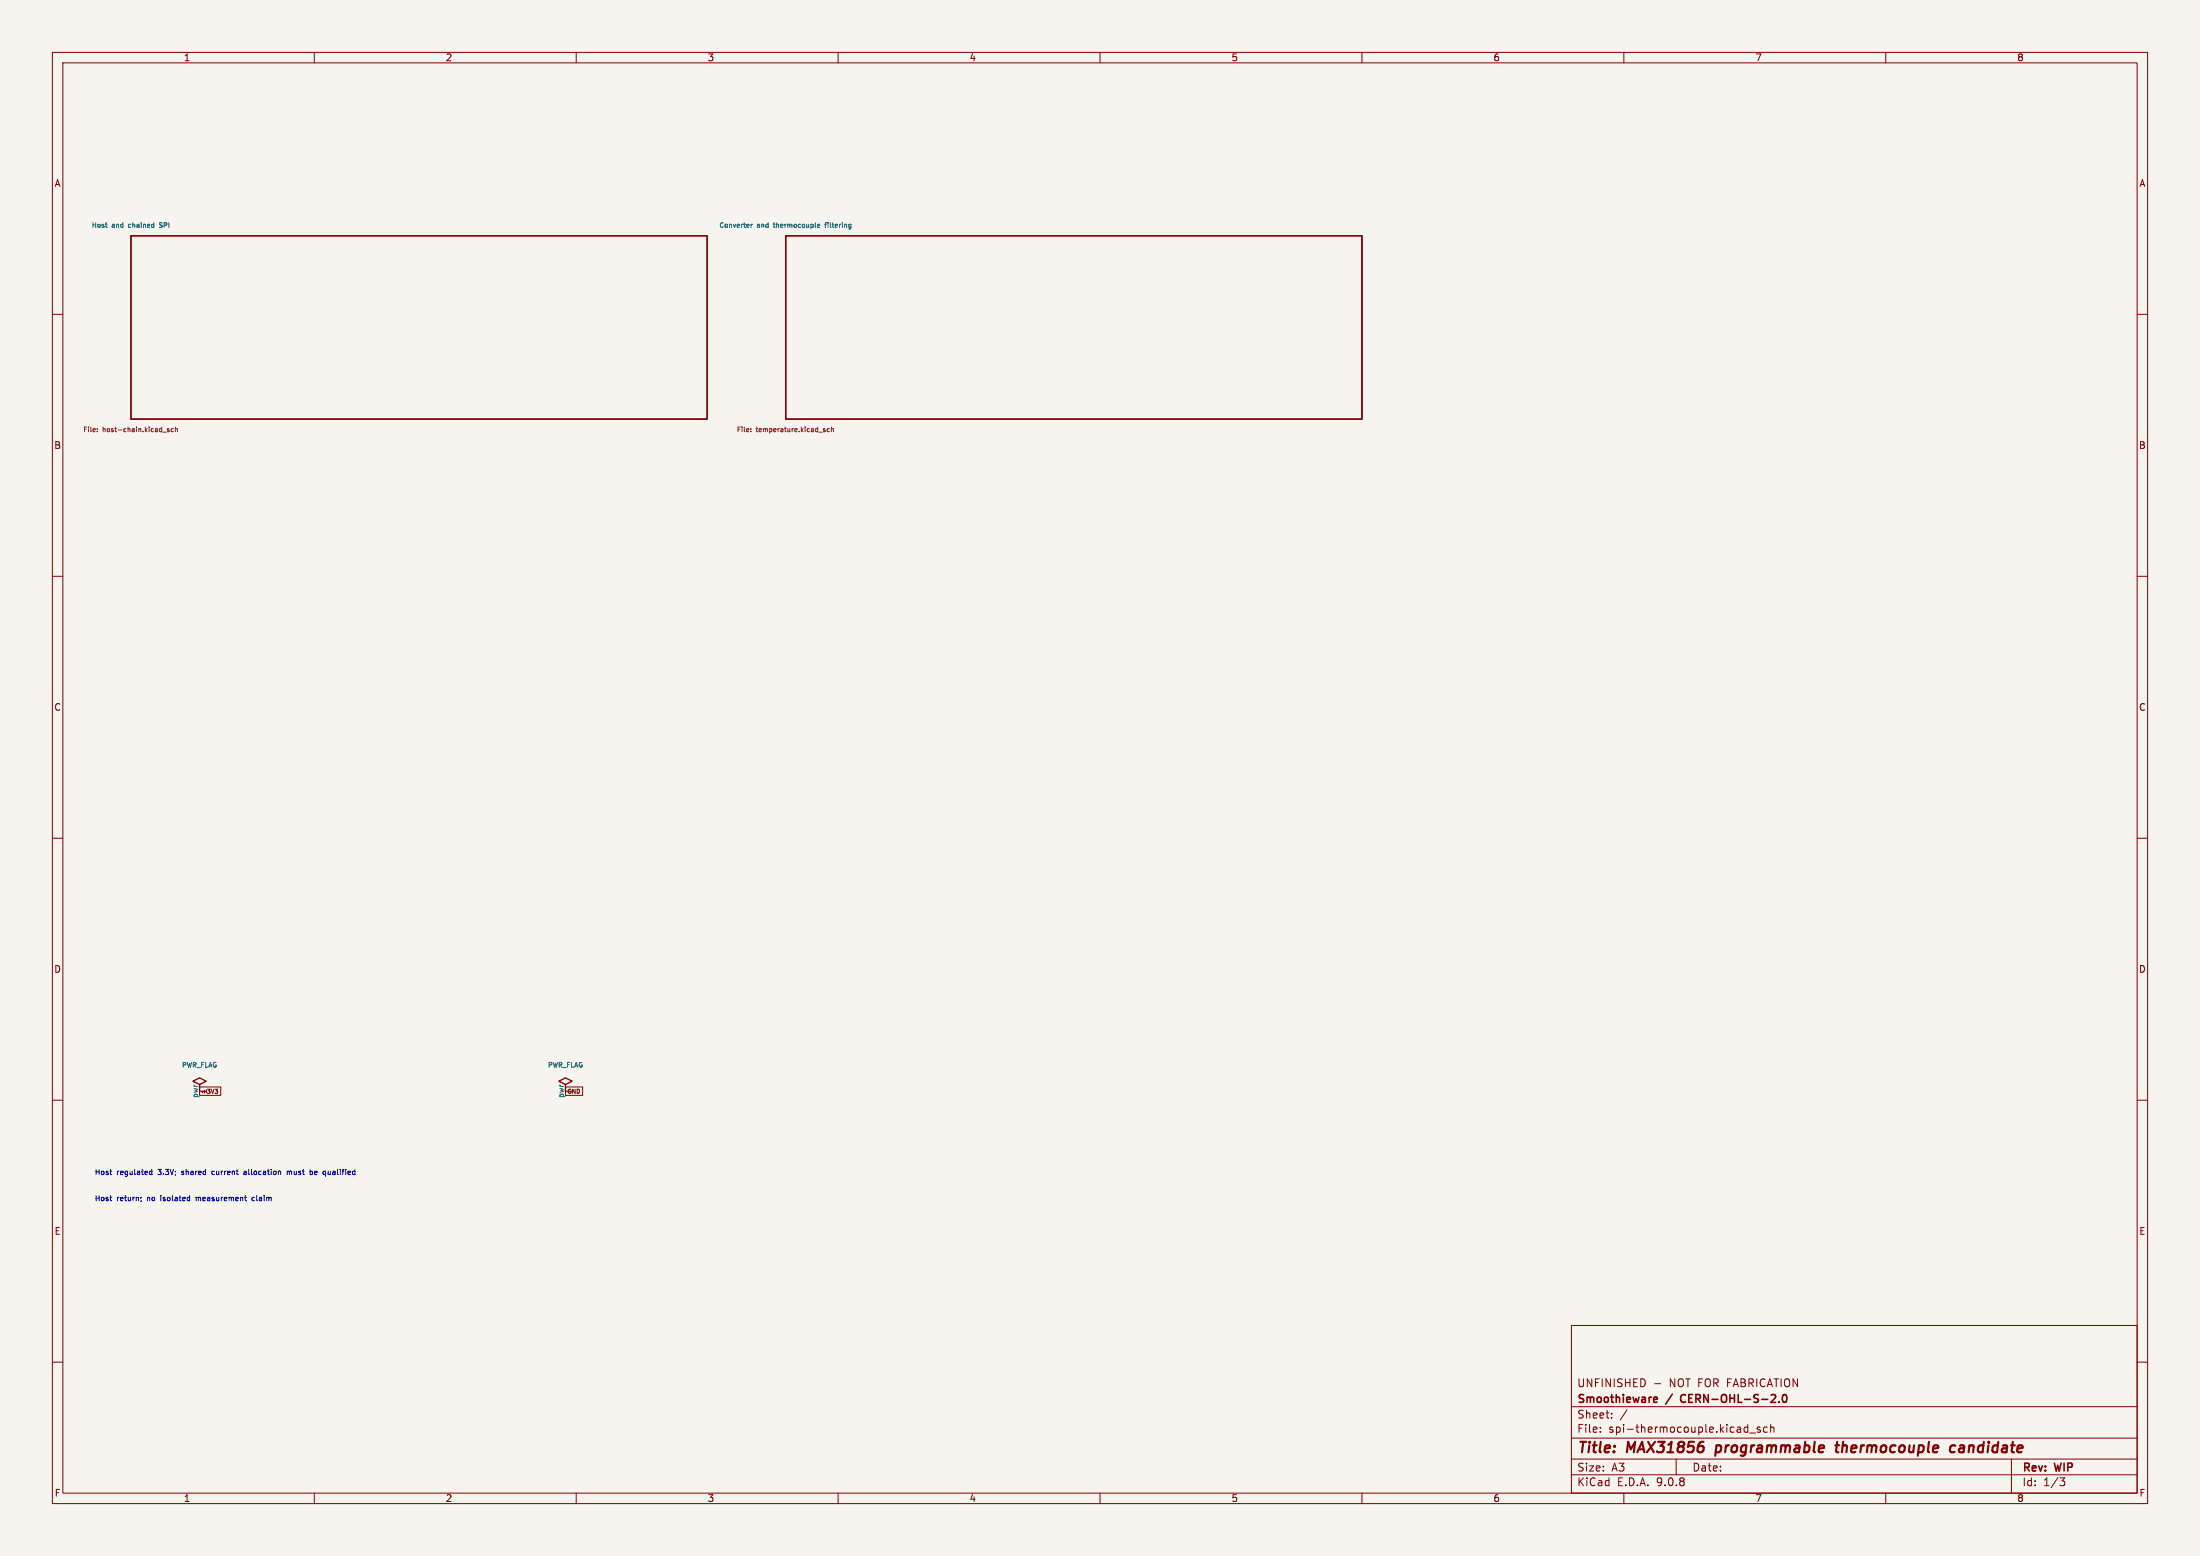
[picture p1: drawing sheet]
<svg xmlns="http://www.w3.org/2000/svg" width="420mm" height="297mm" viewBox="0 0 420 297" stroke-linecap="round" stroke-linejoin="round" font-family="sans-serif">
<path d="M0 0h420v297h-420z" fill="#f5f4ef" stroke="#f5f4ef" stroke-width=".19"/>
<g fill="none" stroke="#840000" stroke-width=".19">
<path d="M10 10h400v277h-400zM12 12h396v273h-396zM60 10v2M110 10v2M160 10v2M210 10v2M260 10v2M310 10v2M360 10v2M10 60h2M408 60h2M10 110h2"/>
<path d="M408 110h2M10 160h2M408 160h2M10 210h2M38.1 207.5h4v1.6h-4zM41.1 207.9h.4l-.2 .3 .2 .1v.2l-.3 .2M107.9 207.5h3.3v1.6h-3.3zM408 210h2M300 253h108v32h-108zM10 260h2M300 278.5h108M300 274.5h108"/>
<path d="M300 268.5h108M305.5 273.2v.2M305.5 272.5v.1M307.7 270.5v.2M307.7 269.8v.1M310.6 269.1l-1.3 1.9M315.9 264.1h1.1M320 278.5v3M333.5 272.4l.2 .1M333.7 271.9v1.5M333.7 273.3l-.2 .1M334 273.5h1.2"/>
<path d="M336 272.5l-.3-.1-.3 .2 .1 .2 .5 .2v.3h-.6M337.4 272.5l-.5-.1-.2 .3 .1 .6h.6M338 272.5l.2-.1 .4 .1 .1 .9M338 271.9v1.5M384 278.5v6.5M408 260h2M60 285v2M110 285v2M160 285v2M210 285v2M260 285v2M300 281.5h108"/>
<path d="M310 285v2M360 285v2M393.2 282.1h1l-.5 .6 .4 .1 .1 .5-.3 .3h-.5"/>
</g>
<path d="M327.7 275.9l-.3 2M350.4 275.9h.7M350.7 275.2l-.2 1.7 .1 .2 .4 .1M373.3 276a.66 .66 0 0 0-1 .3l-.1 .5 .2 .3h.8M374.1 276.5l-.1 .6" fill="none" stroke="#840000" stroke-width=".4"/>
<path d="M315.9 266.7l.4 .1 .1 .2-.7 .2M316.3 267.6l-.4 .1M321 266.4l-.2 .4 .2 .7M338 267.7h1M338.9 266.3v.5M339.6 267.5v.2M340.4 266.3l.2-.1a.8 .8 0 0 1 .5 .7 .8 .8 0 0 1-.5 .8l-.2-.2-.1-.4z" fill="none" stroke="#840000" stroke-width=".3"/>
<path d="M25 45h110v35h-110zM150 45h110v35h-110zM38.1 207l1.3-.6-1.3-.7-1.3 .7 1.3 .6v1.3M107.9 207l1.3-.6-1.3-.7-1.2 .7 1.2 .6v1.3" fill="none" stroke="#840000" stroke-width=".25"/>
<path d="M20.1 42.8h.4M20.4 43.4h.1M30.4 43.4h.4M30.6 42.5l-.2 .2 .2 .2M143.4 42.8v.6M143.6 42.8l-.2 .2M156.1 43.1l.4-.1-.1-.1-.2-.1-.1 .1v.5h.3M157.4 42.8h.4M157.7 42.5l-.1 .1v.8" fill="none" stroke="#006464" stroke-width=".19"/>
<g fill="none" stroke="#725600" stroke-width=".19">
<path d="M18.6 82.3v.1M18.6 81.9h.1M31.1 82.5h.7M32.3 81.9h-.4l.4 .3v.2h-.4M33.1 81.9l-.3-.1-.1 .2 .1 .4h.3M33.5 81.9h.3l.1 .5M33.5 81.5v.9M143.3 82.3v.1M143.3 81.9h.1M157.3 82.1l.3 .2-.3 .1M157.3 81.8l.2 .1M158.3 81.9l-.2-.1-.2 .2 .1 .4h.3"/>
<path d="M158.7 81.9h.4v.5M158.7 81.5v.9"/>
</g>
<g fill="none" stroke="#0000c2" stroke-width=".19">
<path d="M21 228.5h.3M21 223.5h.3M21.2 229.2h.1M21.2 224.2h.1M26.9 228.6v.1M27 229.2l-.1 .1M28.5 224l.2 .2h.3M29 223.6l-.3-.1-.2 .2M29 223.2v1M30.7 228.2v.1M30.7 228.5v.7M34.7 224.2h.1"/>
<path d="M34.7 223.6v.2M37.4 228.5v.7M37.8 228.6h-.4M40.8 223.5l-.4 .2 .1 .4 .3 .1M46.6 223.6h.4v.6M47 223.8l-.5 .2 .2 .2h.3M48.6 228.6l-.3-.1-.2 .2 .1 .5h.4M54.8 223.6l.3-.1 .1 .2M54.8 223.5v.7M55.2 223.7v.5M55.6 223.6l-.2-.1-.2 .2M59.5 223.5l.2 .2v.3l-.2 .2"/>
<path d="M60.4 223.5l-.3 .2v.5h.3M60.5 223.8l-.4 .1M62.6 224.1l.2 .1h.2"/>
</g>
<g font-size="2.8" fill="#840000">
<text x="301" y="277.9">Title:</text>
<text x="310.6" y="277.9">MAX31856</text>
<text x="328.4" y="277.9">programmable</text>
<text x="352.2" y="277.9">thermocouple</text>
<text x="374.8" y="277.9">candidate</text>
</g>
<g font-size="2.1" fill="#840000">
<text x="301" y="268.2">Smoothieware</text>
<text x="301" y="265">UNFINISHED</text>
<text x="318.2" y="268.2">/</text>
<text x="318.7" y="265">NOT FOR FABRICATION</text>
<text x="321.5" y="268.2">CERN-OHL-S-2.0</text>
<text x="301" y="273.7">File:</text>
<text x="301" y="271">Sheet:</text>
<text x="307.1" y="273.7">spi-thermocouple.kicad_sch</text>
<text x="301" y="281.1">Size:</text>
<text x="307.6" y="281.1">A3</text>
<text x="323" y="281.1">Date:</text>
<text x="386" y="281.3">Rev:</text>
<text x="392.4" y="281.3">WIP</text>
<text x="301" y="283.9">KiCad</text>
<text x="308.7" y="283.9">E.D.A.</text>
<text x="316.3" y="283.9">9.0.8</text>
<text x="386" y="283.9">Id:</text>
<text x="390.1" y="283.9">1/3</text>
</g>
<g font-size="1.8" fill="#840000">
<text x="35" y="11.9">1</text>
<text x="85" y="11.9">2</text>
<text x="135" y="11.9">3</text>
<text x="185" y="11.9">4</text>
<text x="235" y="11.9">5</text>
<text x="285" y="11.9">6</text>
<text x="335" y="11.9">7</text>
<text x="385" y="11.9">8</text>
<text x="10.3" y="35.9">A</text>
<text x="408.3" y="35.9">A</text>
<text x="10.3" y="85.9">B</text>
<text x="408.2" y="85.9">B</text>
<text x="10.3" y="135.9">C</text>
<text x="408.2" y="135.9">C</text>
<text x="10.3" y="185.9">D</text>
<text x="408.2" y="185.9">D</text>
<text x="10.3" y="235.9">E</text>
<text x="408.3" y="235.9">E</text>
<text x="10.3" y="285.9">F</text>
<text x="35" y="286.9">1</text>
<text x="85" y="286.9">2</text>
<text x="135" y="286.9">3</text>
<text x="185" y="286.9">4</text>
<text x="235" y="286.9">5</text>
<text x="285" y="286.9">6</text>
<text x="335" y="286.9">7</text>
<text x="385" y="286.9">8</text>
<text x="408.3" y="285.9">F</text>
</g>
<g font-size="1.4" fill="#006464">
<text x="37.8" y="209.7" transform="rotate(-90 37.8 209.7)">pwr</text>
<text x="107.7" y="209.7" transform="rotate(-90 107.7 209.7)">pwr</text>
</g>
<g font-size="1.4" fill="#840000">
<text x="39.8" y="208.9" transform="rotate(-90 39.8 208.9)">1</text>
<text x="109.7" y="208.9" transform="rotate(-90 109.7 208.9)">1</text>
</g>
<g font-size="1.4" fill="#0000c2">
<text x="18" y="224.5">Host</text>
<text x="22.4" y="224.5">regulated</text>
<text x="30.4" y="224.5">3.3V;</text>
<text x="35.2" y="224.5">shared</text>
<text x="41.2" y="224.5">current</text>
<text x="47.5" y="224.5">allocation</text>
<text x="56" y="224.5">must</text>
<text x="60.7" y="224.5">be</text>
<text x="63.4" y="224.5">qualified</text>
<text x="18" y="229.5">Host</text>
<text x="22.4" y="229.5">return;</text>
<text x="28.3" y="229.5">no</text>
<text x="31.2" y="229.5">isolated</text>
<text x="38.1" y="229.5">measurement</text>
<text x="49.1" y="229.5">claim</text>
</g>
<g font-size="1.3" fill="#006464">
<text x="17.4" y="43.7">Host</text>
<text x="21.4" y="43.7">and</text>
<text x="24.8" y="43.7">chained</text>
<text x="31" y="43.7">SPI</text>
<text x="137.2" y="43.7">Converter</text>
<text x="144.5" y="43.7">and</text>
<text x="148" y="43.7">thermocouple</text>
<text x="158" y="43.7">filtering</text>
<text x="34.6" y="204">PWR_FLAG</text>
<text x="104.5" y="204">PWR_FLAG</text>
</g>
<g font-size="1.3" fill="#725600">
<text x="15.8" y="82.7">File:</text>
<text x="19.6" y="82.7">host-chain.kicad_sch</text>
<text x="140.5" y="82.7">File:</text>
<text x="144.4" y="82.7">temperature.kicad_sch</text>
</g>
<g font-size="1.1" fill="#840000">
<text x="38.4" y="209">+3V3</text>
<text x="108.2" y="209">GND</text>
</g>
</svg>
